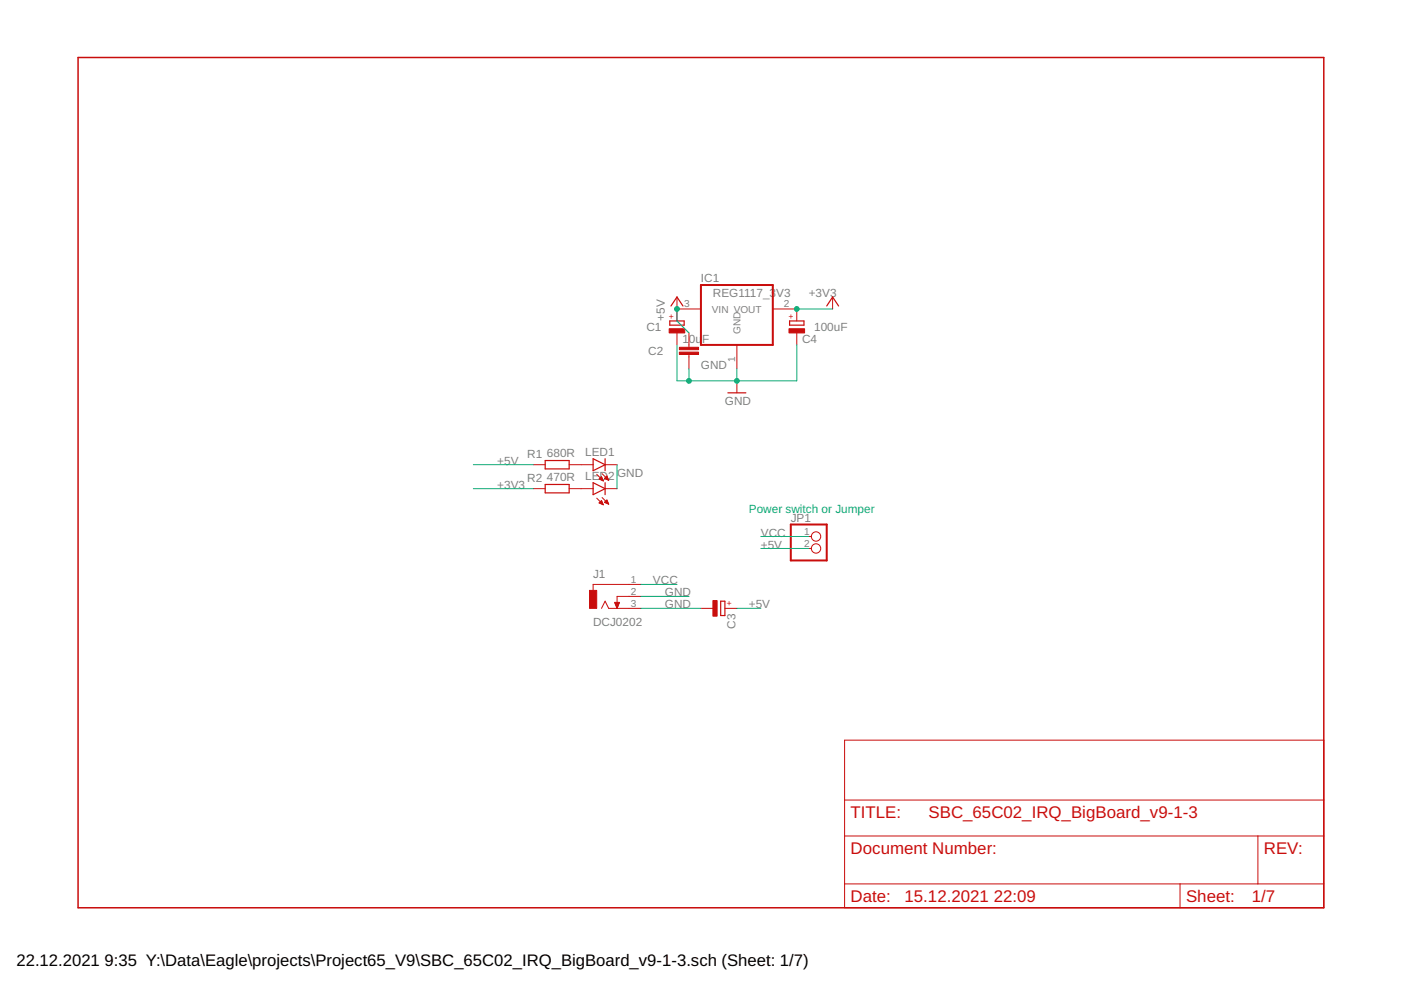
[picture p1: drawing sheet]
<svg xmlns="http://www.w3.org/2000/svg" width="297mm" height="210mm" viewBox="0 0 297 210" stroke-linecap="round" stroke-linejoin="round" font-family="sans-serif">
<path d="M148.6 60.4h15.3v12.7h-15.3zM167.7 111.2h7.6v7.6h-7.6z" fill="none" stroke="#c90d0c" stroke-width=".42"/>
<g fill="none" stroke="#c90d0c" stroke-width=".21">
<path d="M143.5 65.5h5.1M143.5 63v5.1M143.5 70.6v2.5M146.1 70.6v3M146.1 75.2v3M156.2 73.1v5.1M163.9 65.5h5v2.6M168.9 70.6v2.5M176.5 63v2.5M113.1 98.5h2.5M120.7 98.5h5.1M128.3 98.5h2.5"/>
<path d="M156.2 80.8v2.5M113.1 103.6h2.5M120.7 103.6h5.1M126.5 100.6l1.4 1.4M126.5 105.6l1.4 1.4M127 101.6l.5-.5 .4 .9zM127 106.6l.5-.5 .4 .9zM127 101.5h.7M127.1 106.6h.6M127.2 101.4h.5M127.2 106.5h.5M127.2 106.7h.6"/>
<path d="M127.2 101.7h.6M127.3 101.3h.3M127.3 106.4h.3M127.4 101.2h.2M127.4 106.2h.2M127.5 106.8h.3M127.5 101.8h.3M127.7 100.4l1.4 1.4M127.7 105.5l1.4 1.4M127.8 107h.1M127.8 101.9h.1M128.2 106.5l.5-.5 .4 .9z"/>
<path d="M128.2 101.4h.7M128.2 106.5h.7M128.3 103.6h2.5M128.3 101.3h.5M128.3 106.4h.5M128.4 106.6h.5M128.4 101.5h.5M128.4 101.2h.4M128.4 106.2h.4M128.5 101h.2M128.6 106.1h.1M128.7 106.7h.3"/>
<path d="M128.7 101.7h.3M128.7 100.9l-.5 .6 .9 .3M128.7 100.9l.4 .9M128.7 100.9v.1M128.9 106.8h.1M128.9 101.8h.1M171.5 113.7h.5M171.5 116.3h.5M127.5 129l.8-1.5 .8 1.5h6.8M130.3 127.7h1l-.5 1.3zM130.4 127.8h.9M130.4 128h.9"/>
<path d="M130.5 128.1h.7M130.5 128.2h.6M130.6 128.3h.5M130.6 128.4h.4M130.7 128.6h.3M130.7 128.7h.3M130.7 128.8h.2M130.8 128.9h.1M135.9 123.9h-10.1v1.3M135.9 126.4h-5.1v2.6M148.6 129h2.6M153.7 129h2.5"/>
<path d="M179.1 156.9h101.6v35.6h-101.6zM179.1 177.2h101.6M179.1 169.6h101.6M266.7 177.2v10.2M179.1 187.4h101.6M250.2 187.4v5.1"/>
<circle cx="173" cy="113.7" r=".99"/>
<circle cx="173" cy="116.3" r=".99"/>
</g>
<path d="M142 68.1h3.1v.8h-3.1zM142.3 64.9l1.2-1.9 1.3 1.9M167.4 68.1h3.1v.8h-3.1zM175.3 64.9l1.2-1.9 1.3 1.9M115.6 97.6h5.1v1.8h-5.1zM125.8 97.3l2.5 1.2-2.5 1.3zM128.3 97.3v2.5M154.3 83.3h3.8M115.6 102.7h5.1v1.8h-5.1zM125.8 102.3l2.5 1.3-2.5 1.3zM128.3 102.3v2.6M152.8 127.5h.9v3h-.9z" fill="none" stroke="#c90d0c" stroke-width=".25"/>
<g fill="#c90d0c" stroke="#c90d0c" stroke-width=".21">
<path d="M141.9 69.7h3.3v.9h-3.3z"/>
<path d="M167.3 69.7h3.3v.9h-3.3z"/>
<path d="M144 74.7h4.1v.5h-4.1z"/>
<path d="M144 73.6h4.1v.5h-4.1z"/>
<path d="M125 125.2h1.5v3.8h-1.5z"/>
<path d="M151.2 127.3h.8v3.3h-.8z"/>
</g>
<path d="M16.6 12.2h264.1v180.3h-264.1z" fill="none" stroke="#c90d0c" stroke-width=".32"/>
<g fill="none" stroke="#0dab76" stroke-width=".21">
<path d="M143.5 73.1v7.7h25.4v-7.7M143.5 65.5v2.6l2.6 2.5M146.1 78.2v2.6M156.2 78.2v2.6M168.9 65.5h7.6M100.4 98.5h12.7M130.8 98.5v5.1M100.4 103.6h12.7M161.3 116.3h10.2M161.3 113.7h10.2M135.9 129h12.7M135.9 126.4h10.2"/>
<path d="M135.9 123.9h7.6M156.2 129h5.1"/>
</g>
<g fill="#0dab76" stroke="#0dab76" stroke-width=".21">
<circle cx="156.2" cy="80.8" r=".51"/>
<circle cx="146.1" cy="80.8" r=".51"/>
<circle cx="143.5" cy="65.5" r=".51"/>
<circle cx="168.9" cy="65.5" r=".51"/>
</g>
<g font-size="3.6" fill="#c90d0c">
<text x="180.3" y="173.4">TITLE:</text>
<text x="196.9" y="173.4">SBC_65C02_IRQ_BigBoard_v9-1-3</text>
<text x="180.3" y="181.1">Document Number:</text>
<text x="268" y="181.1">REV:</text>
<text x="180.3" y="191.2">Date:</text>
<text x="191.8" y="191.2">15.12.2021</text>
<text x="210.7" y="191.2">22:09</text>
<text x="251.5" y="191.2">Sheet:</text>
<text x="265.4" y="191.2">1/7</text>
</g>
<g font-size="3.5">
<text x="3.5" y="204.7">22.12.2021</text>
<text x="22.2" y="204.7">9:35 Y:\Data\Eagle\projects\Project65_V9\SBC_65C02_IRQ_BigBoard_v9-1-3.sch (Sheet: 1/7)</text>
</g>
<g font-size="2.5" fill="#808080">
<text x="148.6" y="59.8">IC1</text>
<text x="151.1" y="63">REG1117_3</text>
<text x="164.6" y="63">V3</text>
<text x="171.5" y="63">+3V3</text>
<text x="137.1" y="70.1">C1</text>
<text x="141" y="68" transform="rotate(-90 141 68)">+5V</text>
<text x="172.6" y="70.1">100uF</text>
<text x="137.4" y="75.3">C2</text>
<text x="144.7" y="72.6">10u</text>
<text x="148.9" y="72.6">F</text>
<text x="170.1" y="72.6">C4</text>
<text x="148.6" y="78.2">GND</text>
<text x="153.7" y="85.8">GND</text>
<text x="105.4" y="98.5">+5V</text>
<text x="111.8" y="97">R1</text>
<text x="115.9" y="97">680R</text>
<text x="124.1" y="96.7">LED1</text>
<text x="124.1" y="101.8">LED2</text>
<text x="130.8" y="101.1">GND</text>
<text x="105.4" y="103.6">+3V3</text>
<text x="111.8" y="102.1">R2</text>
<text x="115.9" y="102.1">470R</text>
<text x="161.3" y="113.8">VCC</text>
<text x="167.7" y="110.6">JP1</text>
<text x="161.3" y="116.3">+5V</text>
<text x="125.7" y="122.6">J1</text>
<text x="138.4" y="123.9">VCC</text>
<text x="141" y="129">GND</text>
<text x="141" y="126.5">GND</text>
<text x="158.8" y="129">+5V</text>
<text x="125.7" y="132.8">DCJ0202</text>
<text x="155.9" y="133.3" transform="rotate(-90 155.9 133.3)">C3</text>
</g>
<text font-size="2.5" fill="#0dab76" x="158.8" y="108.7">Power switch or Jumper</text>
<g font-size="2.1" fill="#808080">
<text x="145.1" y="65.2">3</text>
<text x="166.2" y="65.2">2</text>
<text x="150.9" y="66.3">VIN VOUT</text>
<text x="157" y="70.8" transform="rotate(-90 157 70.8)">GND</text>
<text x="155.9" y="76.6" transform="rotate(-90 155.9 76.6)">1</text>
<text x="170.5" y="113.4">1</text>
<text x="170.5" y="115.9">2</text>
<text x="133.7" y="123.6">1</text>
<text x="133.7" y="126.1">2</text>
<text x="133.7" y="128.6">3</text>
</g>
<g font-size="1.8" fill="#c90d0c">
<text x="142.9" y="67.6" transform="rotate(-90 142.9 67.6)">+</text>
<text x="168.3" y="67.6" transform="rotate(-90 168.3 67.6)">+</text>
<text x="154.1" y="128.4">+</text>
</g>
</svg>
